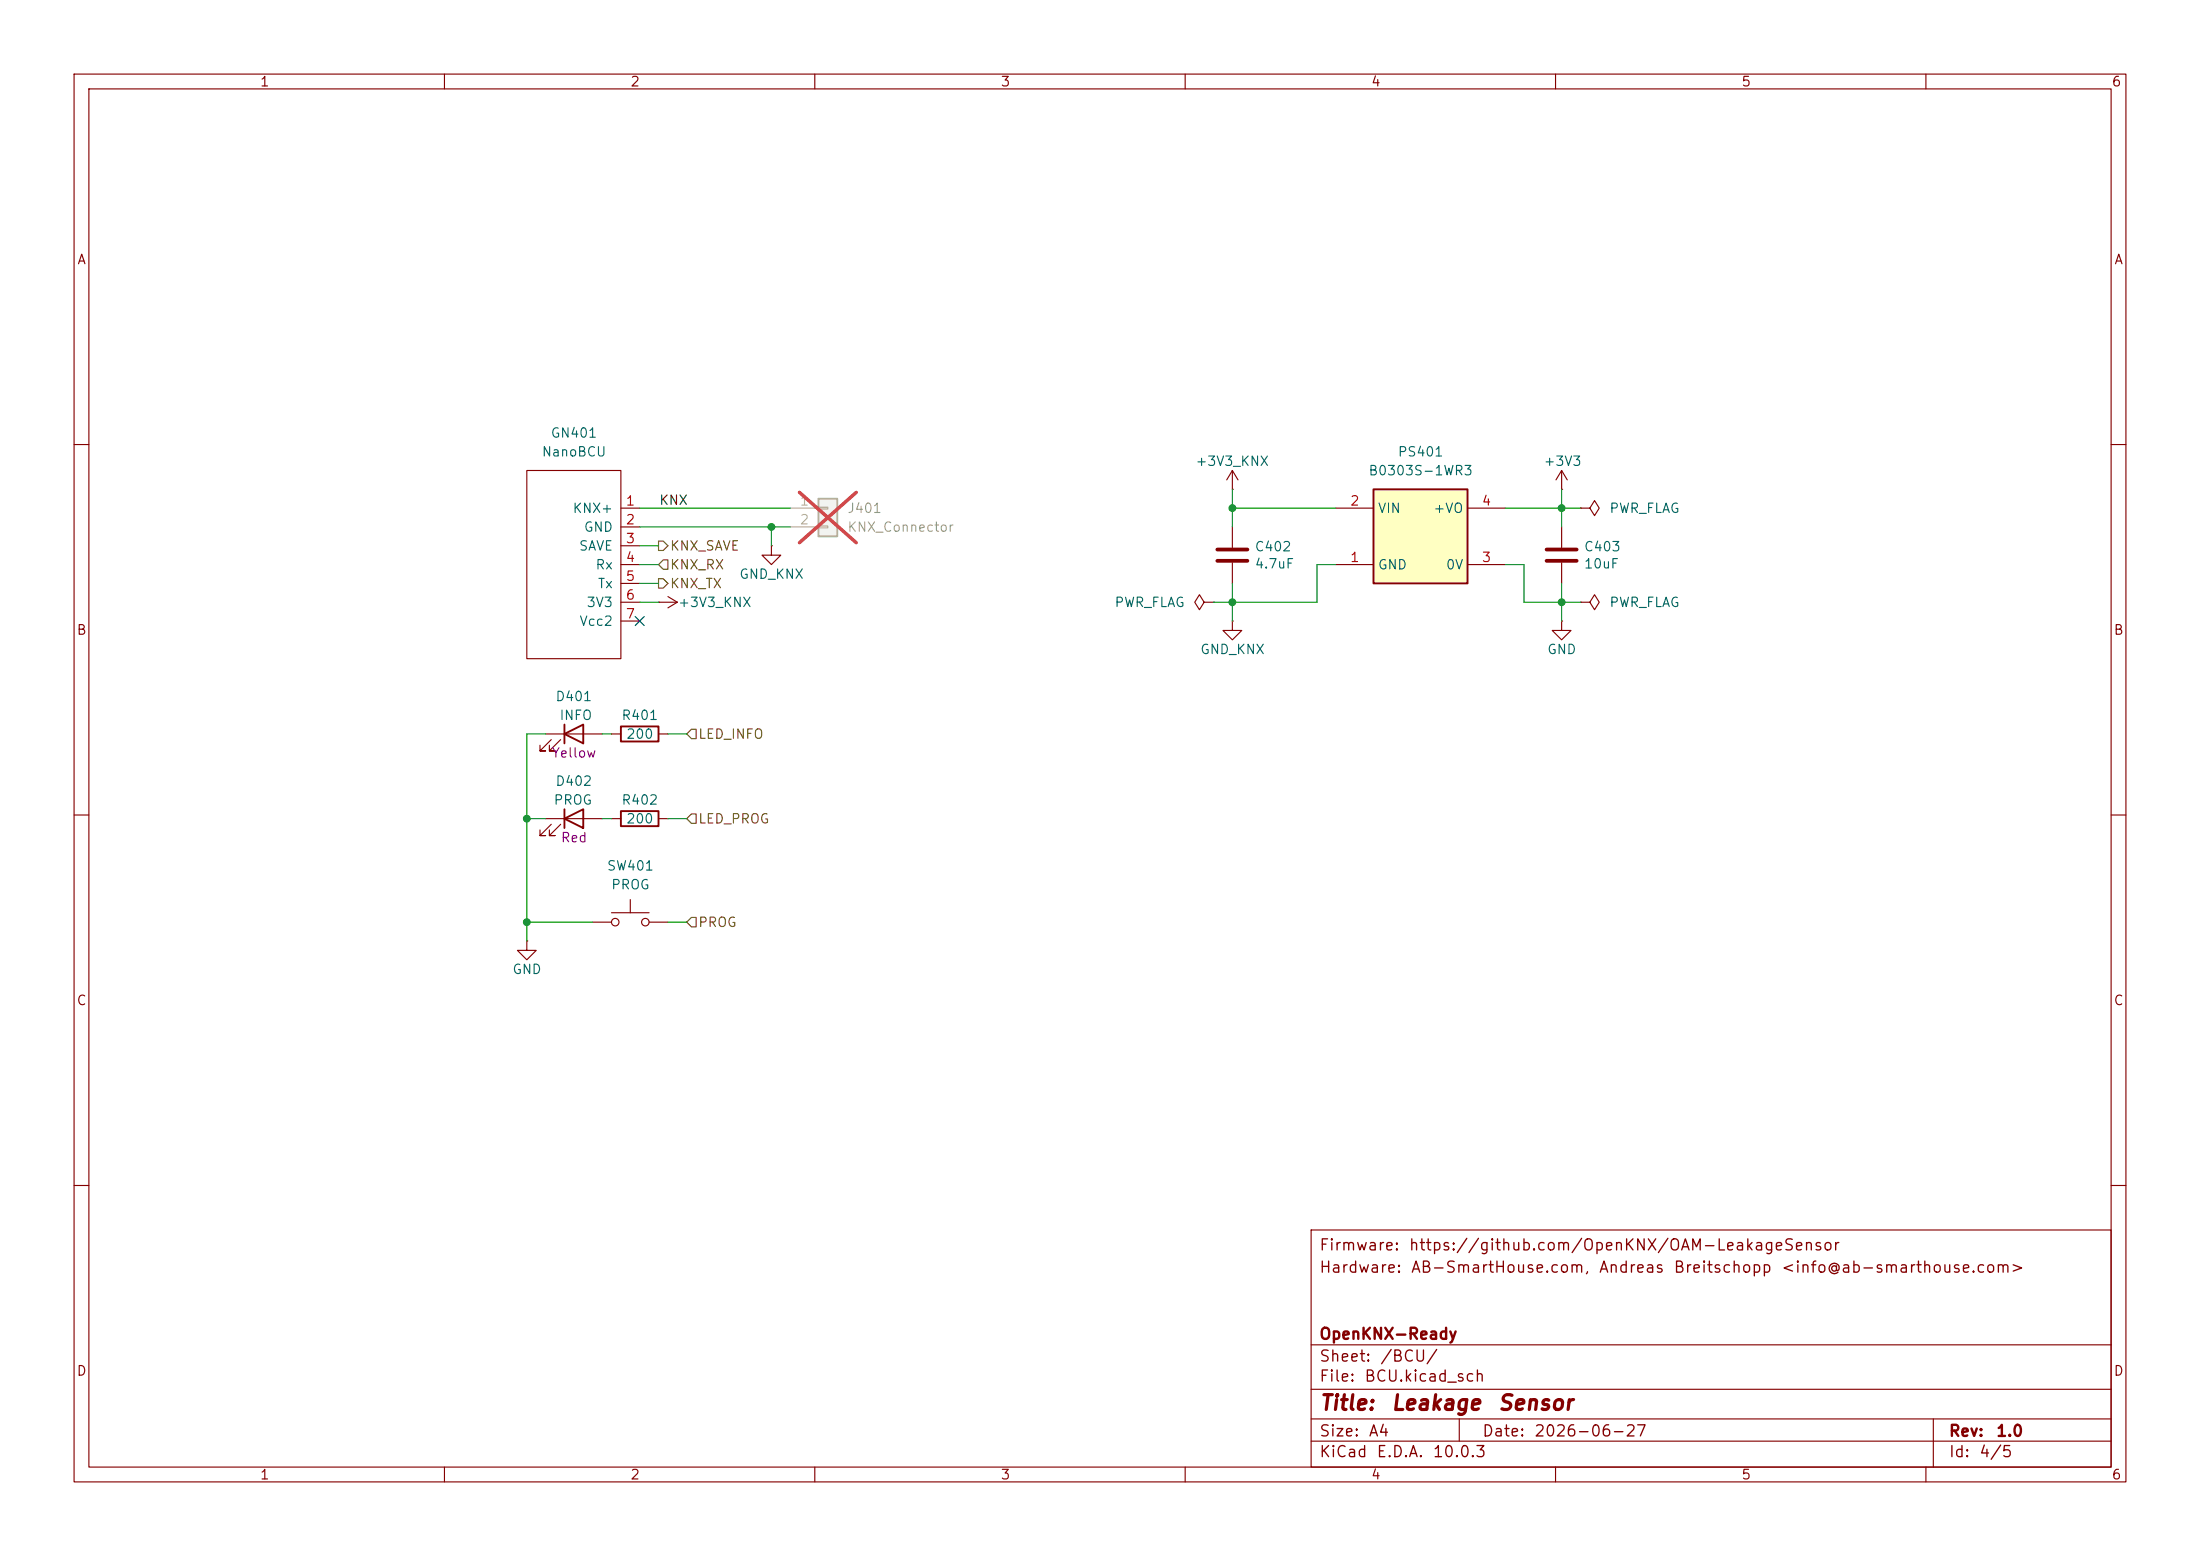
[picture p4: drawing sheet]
<svg xmlns="http://www.w3.org/2000/svg" width="297mm" height="210mm" viewBox="0 0 297 210" stroke-linecap="round" stroke-linejoin="round" font-family="sans-serif">
<g fill="none" stroke="#840000" stroke-width=".15">
<path d="M10 10h277v190h-277zM12 12h273v186h-273zM60 10v2M110 10v2M160 10v2M210 10v2M260 10v2M10 60h2M104.1 73.7v1.2h1.3l-1.3 1.3-1.2-1.3h1.2M104.1 73.7h.1M210.8 66h.1M210.8 63.5l-.7 1.3"/>
<path d="M210.8 63.5l.8 1.3M210.8 63.5v2.5M210.8 71.1v2.8M210.8 75.9v2.8M213.4 68.6h1.2l.7-1 .6 1-.6 1-.7-1M213.4 68.6h.1M285 60h2M10 110h2M285 110h2M71.1 127v1.3h1.3l-1.3 1.2-1.3-1.2h1.3M71.1 127h.1M10 160h2"/>
<path d="M177 166h108v32h-108zM285 160h2M60 198v2M110 198v2M160 198v2M177 194.5h108M177 191.5h108M177 187.5h108M177 181.5h108M197 191.5v3M210 198v2M260 198v2"/>
<path d="M261 191.5v6.5"/>
</g>
<path d="M208.8 74.2h4.1M208.8 75.7h4.1" fill="none" stroke="#840000" stroke-width=".51"/>
<path d="M185.4 66h12.7v12.7h-12.7z" fill="#ffffc2"/>
<path d="M185.4 66h12.7v12.7h-12.7zM83.8 109.5h5.1v2h-5.1z" fill="none" stroke="#840000" stroke-width=".25"/>
<path d="M180.3 76.2h5.1M180.3 68.6h5.1M198.1 76.2h5.1M198.1 68.6h5.1M82.5 110.5h1.3M88.9 110.5h1.3" fill="none" stroke="#840000" stroke-width=".15"/>
<path d="M110.5 67.3h2.5v5.1h-2.5z" fill="#f0f0f0"/>
<path d="M110.5 67.3h2.5v5.1h-2.5z" fill="none" stroke="#a1a1a1" stroke-width=".25"/>
<path d="M106.7 68.6h3.8M106.7 71.1h3.8M110.5 68.5h1.3v.2h-1.3zM110.5 71h1.3v.2h-1.3z" fill="none" stroke="#a1a1a1" stroke-width=".15"/>
<path d="M107.9 66.5l7.7 6.7M115.6 66.5l-7.7 6.7" fill="none" stroke="#e12e31" stroke-width=".46"/>
<g fill="none" stroke="#840000" stroke-width=".15">
<path d="M71.1 63.5h12.7v25.4h-12.7zM83.8 68.6h2.6M83.8 71.1h2.6M83.8 73.7h2.6M83.8 76.2h2.6M83.8 78.7h2.6M166.4 66h.1M166.4 63.5l-.8 1.3M166.4 63.5l.7 1.3M166.4 63.5v2.5M166.4 71.1v2.8M166.4 75.9v2.8"/>
<path d="M73.7 99.1h7.6M74.4 99.8l-1.5 1.5h.8h-.8v-.7M75.7 99.8l-1.5 1.5h.7h-.7v-.7M82.5 99.1h1.3M83.8 81.3h2.6M83.8 83.8h2.6M88.9 81.3h.1M88.9 81.3h2.5M88.9 99.1h1.3M90.2 80.5l1.2 .8M91.4 81.3l-1.2 .7M162.6 81.3l-.7-1-.6 1 .6 1 .7-1h1.2"/>
<path d="M163.8 81.3h.1M166.4 83.8v1.3h1.2l-1.2 1.3-1.3-1.3h1.3M166.4 83.8h.1M210.8 83.8v1.3h1.3l-1.3 1.3-1.3-1.3h1.3M210.8 83.8h.1M213.4 81.3h1.2l.7-1 .6 1-.6 1-.7-1M213.4 81.3h.1M73.7 110.5h7.6M74.4 111.3l-1.5 1.5h.8h-.8v-.8M75.7 111.3l-1.5 1.5h.7h-.7v-.8M80 124.5h2.5M82.5 123.2h5.1"/>
<path d="M85.1 121.4v1.8M87.6 124.5h2.6"/>
<circle cx="83.1" cy="124.5" r=".51"/>
<circle cx="87.1" cy="124.5" r=".51"/>
</g>
<path d="M76.2 99.1l2.5-1.3v2.5zM76.2 97.8v2.5M83.8 98h5.1v2.1h-5.1zM76.2 110.5l2.5-1.3v2.6zM76.2 109.2v2.6" fill="none" stroke="#840000" stroke-width=".25"/>
<path d="M164.3 74.2h4.1M164.3 75.7h4.1" fill="none" stroke="#840000" stroke-width=".51"/>
<path d="M88.9 76.2l.6-.6h.7v1.2h-.7zM88.9 73h.6l.7 .7-.7 .6h-.6zM88.9 78.1h.6l.7 .6-.7 .7h-.6zM93.3 98.4h.7v1.3h-.7l-.6-.6zM93.3 109.9h.7v1.2h-.7l-.6-.6zM93.3 123.8h.7v1.3h-.7l-.6-.6z" fill="none" stroke="#725600" stroke-width=".15"/>
<g fill="none" stroke="#009600" stroke-width=".15">
<path d="M86.4 71.1h20.3M86.4 68.6h20.3M86.4 76.2h2.5M86.4 73.7h2.5M86.4 78.7h2.5M104.1 71.1v2.6M166.4 68.6h13.9M166.4 66v5.1M166.4 78.7v5.1M180.3 76.2h-2.5v5.1h-14M203.2 68.6h10.2M203.2 76.2h2.5v5.1h7.7"/>
<path d="M210.8 66v5.1M210.8 78.7v5.1M73.7 99.1h-2.6v27.9M81.3 99.1h1.2M86.4 81.3h2.5M90.2 99.1h2.5M71.1 110.5h2.6M81.3 110.5h1.2M90.2 110.5h2.5M71.1 124.5h8.9M90.2 124.5h2.5"/>
</g>
<path d="M85.8 83.2l1.2 1.2M87 83.2l-1.2 1.2" fill="none" stroke="#000084" stroke-width=".15"/>
<g fill="#009600" stroke="#009600" stroke-width=".14">
<circle cx="71.1" cy="124.5" r=".46"/>
<circle cx="104.1" cy="71.1" r=".46"/>
<circle cx="71.1" cy="110.5" r=".46"/>
<circle cx="210.8" cy="68.6" r=".46"/>
<circle cx="210.8" cy="81.3" r=".46"/>
<circle cx="166.4" cy="81.3" r=".46"/>
<circle cx="166.4" cy="68.6" r=".46"/>
</g>
<g font-size="2" fill="#840000">
<text x="178" y="190.8">Title:</text>
<text x="187.7" y="190.8">Leakage</text>
<text x="202.1" y="190.8">Sensor</text>
</g>
<g font-size="1.5" fill="#840000">
<text x="178" y="172.2">Hardware:</text>
<text x="178" y="169.2">Firmware:</text>
<text x="190.1" y="169.2">https://github.com/OpenKNX/OAM-LeakageSensor</text>
<text x="190.4" y="172.2">AB-SmartHouse.com,</text>
<text x="215.7" y="172.2">Andreas</text>
<text x="225.8" y="172.2">Breitschopp</text>
<text x="240.3" y="172.2">&lt;info@ab-smarthouse.com&gt;</text>
<text x="178" y="184.2">Sheet:</text>
<text x="178" y="181.2">OpenKNX-Ready</text>
<text x="186.2" y="184.2">/BCU/</text>
<text x="178" y="186.9">File:</text>
<text x="184.1" y="186.9">BCU.kicad_sch</text>
<text x="178" y="197.1">KiCad</text>
<text x="178" y="194.3">Size:</text>
<text x="184.7" y="194.3">A4</text>
<text x="185.7" y="197.1">E.D.A.</text>
<text x="193.3" y="197.1">10.0.3</text>
<text x="200" y="194.3">Date:</text>
<text x="207" y="194.3">2026-06-27</text>
<text x="263" y="194.3">Rev:</text>
<text x="263" y="197.1">Id:</text>
<text x="267.1" y="197.1">4/5</text>
<text x="269.4" y="194.3">1.0</text>
</g>
<g font-size="1.3" fill="#840000">
<text x="35" y="12">1</text>
<text x="85" y="12">2</text>
<text x="135" y="12">3</text>
<text x="185" y="12">4</text>
<text x="235" y="12">5</text>
<text x="285" y="12">6</text>
<text x="10.3" y="36">A</text>
<text x="285.3" y="36">A</text>
<text x="10.3" y="86">B</text>
<text x="285.3" y="86">B</text>
<text x="10.3" y="136">C</text>
<text x="285.3" y="136">C</text>
<text x="10.3" y="186">D</text>
<text x="285.3" y="186">D</text>
<text x="35" y="200">1</text>
<text x="85" y="200">2</text>
<text x="135" y="200">3</text>
<text x="185" y="200">4</text>
<text x="235" y="200">5</text>
<text x="285" y="200">6</text>
</g>
<g font-size="1.3" fill="#006464">
<text x="74.3" y="59.4">GN401</text>
<text x="73" y="61.9">NanoBCU</text>
<text x="161.3" y="63.2">+3V3_KNX</text>
<text x="184.7" y="64.5">B0303S-1WR3</text>
<text x="188.6" y="61.9">PS401</text>
<text x="208.3" y="63.2">+3V3</text>
<text x="77.2" y="69.6">KNX+</text>
<text x="185.9" y="69.6">VIN</text>
<text x="193.4" y="69.6">+VO</text>
<text x="217.2" y="69.6">PWR_FLAG</text>
<text x="78.1" y="74.6">SAVE</text>
<text x="78.7" y="72.1">GND</text>
<text x="80.3" y="77.2">Rx</text>
<text x="169.3" y="74.7">C402</text>
<text x="169.3" y="77">4.7uF</text>
<text x="185.9" y="77.2">GND</text>
<text x="195.1" y="77.2">0V</text>
<text x="213.8" y="74.7">C403</text>
<text x="213.8" y="77">10uF</text>
<text x="79.1" y="82.3">3V3</text>
<text x="80.6" y="79.7">Tx</text>
<text x="91.4" y="82.3">+3V3_KNX</text>
<text x="99.7" y="78.4">GND_KNX</text>
<text x="150.4" y="82.3">PWR_FLAG</text>
<text x="217.2" y="82.3">PWR_FLAG</text>
<text x="78.1" y="84.8">Vcc2</text>
<text x="161.9" y="88.6">GND_KNX</text>
<text x="208.8" y="88.6">GND</text>
<text x="74.9" y="95">D401</text>
<text x="75.4" y="97.5">INFO</text>
<text x="83.8" y="97.5">R401</text>
<text x="84.4" y="100">200</text>
<text x="74.9" y="106.4">D402</text>
<text x="74.7" y="108.9">PROG</text>
<text x="83.8" y="108.9">R402</text>
<text x="84.4" y="111.5">200</text>
<text x="81.8" y="117.8">SW401</text>
<text x="82.4" y="120.4">PROG</text>
<text x="69.1" y="131.8">GND</text>
</g>
<g font-size="1.3" fill="#a90000">
<text x="84.4" y="68.6">1</text>
<text x="84.4" y="71.1">2</text>
<text x="182.2" y="68.6">2</text>
<text x="200" y="68.6">4</text>
<text x="84.4" y="73.6">3</text>
<text x="84.4" y="76.2">4</text>
<text x="182.2" y="76.2">1</text>
<text x="200" y="76.2">3</text>
<text x="84.4" y="78.7">5</text>
<text x="84.4" y="81.3">6</text>
<text x="84.4" y="83.8">7</text>
</g>
<text font-size="1.3" fill="#0f0f0f" x="88.9" y="68.5">KNX</text>
<g font-size="1.3" fill="#aaa">
<text x="107.9" y="68.6">1</text>
<text x="107.9" y="71.1">2</text>
</g>
<g font-size="1.3" fill="#989898">
<text x="114.3" y="69.6">J401</text>
<text x="114.3" y="72.1">KNX_Connector</text>
</g>
<g font-size="1.3" fill="#725600">
<text x="90.4" y="77.2">KNX_RX</text>
<text x="90.4" y="74.6">KNX_SAVE</text>
<text x="90.4" y="79.7">KNX_TX</text>
<text x="94.2" y="100">LED_INFO</text>
<text x="94.2" y="111.5">LED_PROG</text>
<text x="94.2" y="125.4">PROG</text>
</g>
<g font-size="1.3" fill="#840084">
<text x="74.4" y="102.6">Yellow</text>
<text x="75.6" y="114">Red</text>
</g>
</svg>
